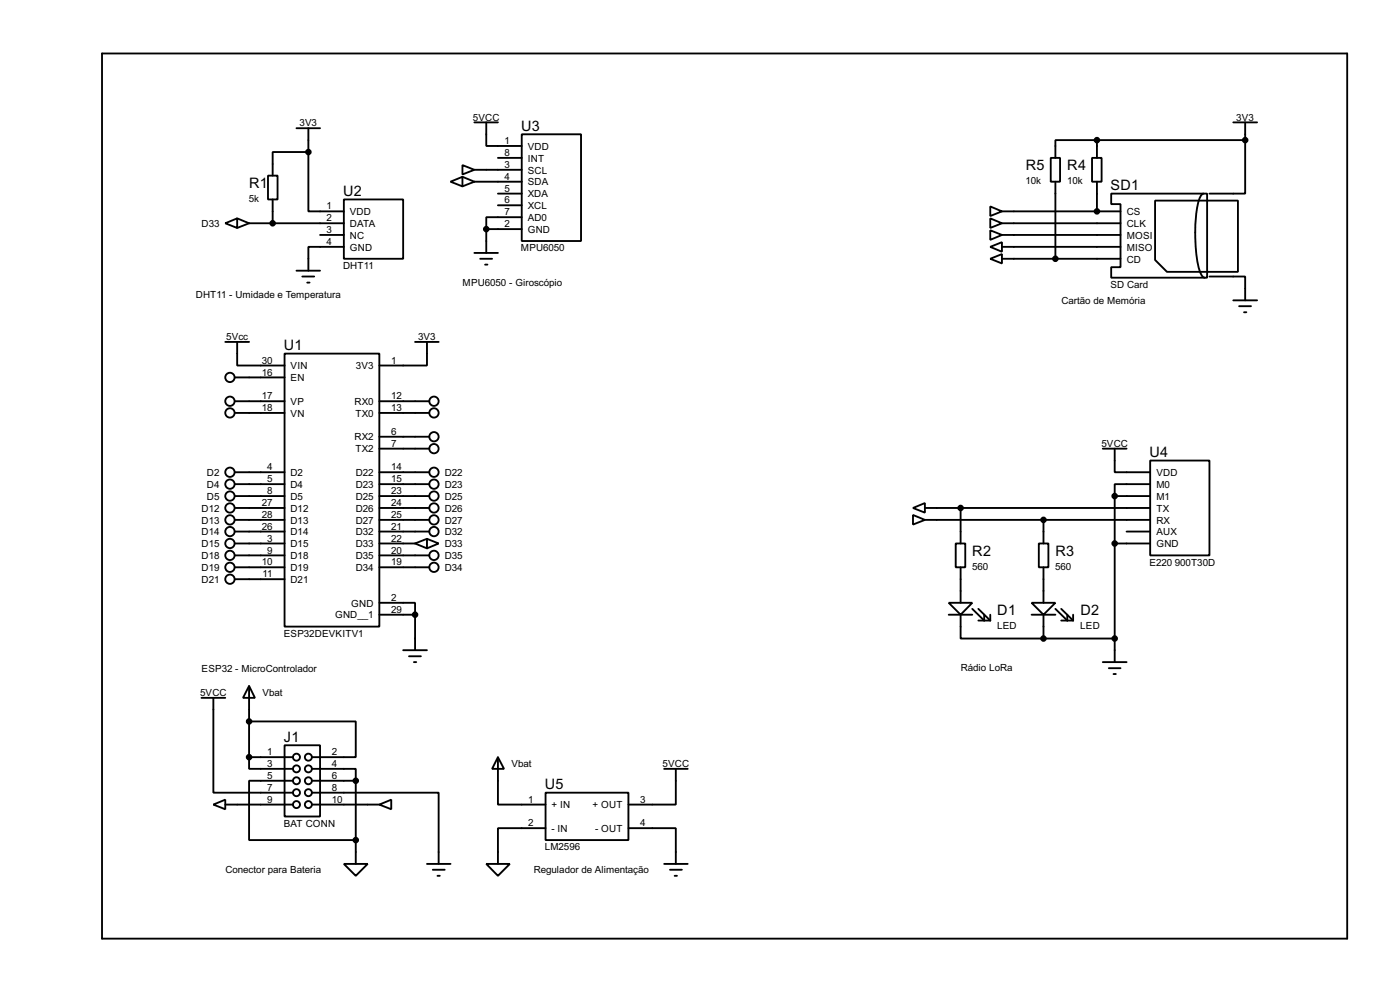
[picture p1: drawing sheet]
<svg xmlns="http://www.w3.org/2000/svg" width="300mm" height="212mm" viewBox="0 0 300 212" stroke-linecap="round" stroke-linejoin="round" font-family="sans-serif">
<g fill="none" stroke="#000" stroke-width=".4">
<path d="M21.9 11.5h266.7v189.5h-266.7zM57.4 37.6h2.1v5.1h-2.1zM63.5 27.5h5.1M66.1 32.6v12.7h7.6M66.1 32.6h-7.7v5M66.1 27.5v5.1M96.5 38.9l2.6-1v2zM99.1 35.4l2.5 1-2.5 1zM99.1 37.9l2.5 1M101.6 36.4h10.2M101.6 38.9h10.2M101.6 26.2h5.1"/>
<path d="M101.6 38.9l-2.5 1M104.2 26.2v5.1h7.6M106.7 33.8h5.1M111.8 28.8h12.7v22.8h-12.7zM225.1 33.8h2v5.1h-2zM226.1 38.9v16.5M233.9 33.8h2.1v5.1h-2.1zM235 30h-8.9v3.8M235 30v3.8M235 38.9v6.4M235 30h31.7M264.2 26.2h5.1"/>
<path d="M266.7 30v11.5h-7.6M266.7 26.2v3.8M48.3 47.8l2.5-1v2zM50.8 46.8l2.6 1M53.4 47.8h20.3M53.4 47.8l-2.6 1M58.4 42.7v5.1M63.5 58h5.1M64.8 59.2h2.5M68.6 50.3h5.1M73.7 42.7h12.7v12.7h-12.7zM73.7 52.9h-7.6v5.1"/>
<path d="M101.6 54.2h5.1M102.9 55.4h2.5M103.9 56.7h.5M104.2 49.1h7.6M104.2 49.1v5.1M106.7 41.5h5.1M106.7 44h5.1M111.8 46.5h-7.6v2.6M212.1 44.2l2.5 1.1-2.5 1zM212.1 46.8l2.5 1-2.5 1zM212.1 49.3l2.5 1-2.5 1.1zM212.1 52.9l2.5-1v2z"/>
<path d="M212.1 55.4l2.5-1v2zM214.6 47.8h25.4M214.6 50.3h25.4M214.6 52.9h25.4M214.6 45.3h25.4M214.6 55.4h25.4M238 41.5h20.6v18h-20.6v-2.3h2v-13.5h-2zM247.4 43h17.8v15.2h-15.2l-2.6-2.5zM257.8 41.5a1.86 1.86 0 0 0-1.1 1.5 32.9 32.9 0 0 0 .4 15.4l.6 .9 .4 .2M259.1 59.2h7.6v5.1M48.3 73.2h5.1M50.8 73.2v5.1h10.2"/>
<path d="M61 75.7h20.3v58.5h-20.3zM65.8 60.5h.5M88.9 73.2h5.1M91.5 73.2v5.1h-10.2M264.2 64.3h5.1M265.4 65.6h2.6M266.5 66.9h.5M50.3 80.8h10.7M50.3 88.4h10.7M50.3 85.9h10.7M81.3 88.4h10.7M81.3 85.9h10.7"/>
<path d="M81.3 93.5h10.7M81.3 96.1h10.7M236.2 96.1h5.1M238.8 96.1v5h7.6M246.4 98.6h12.7v20.3h-12.7zM50.3 101.1h10.7M50.3 103.7h10.7M50.3 106.2h10.7M50.3 108.8h10.7M50.3 111.3h10.7M50.3 113.8h10.7M50.3 116.4h10.7"/>
<path d="M50.3 118.9h10.7M81.3 101.1h10.7M81.3 103.7h10.7M81.3 106.2h10.7M81.3 108.8h10.7M81.3 111.3h10.7M81.3 113.8h10.7M81.3 116.4h7.6M81.3 118.9h10.7M88.9 116.4l2.6 1M91.5 115.4l2.5 1-2.5 1zM91.5 115.4l-2.6 1"/>
<path d="M195.6 110.3l2.5 1-2.5 1zM195.6 108.8l2.5-1.1v2.1zM198.1 108.8h48.3M198.1 111.3h48.3M204.7 116.4h2.1v5.1h-2.1zM205.8 108.8v7.6M222.5 116.4h2.1v5.1h-2.1zM223.5 111.3v5.1M238.8 106.2h7.6M238.8 116.4h7.6M238.8 106.2v35.6M241.3 113.8h5.1"/>
<path d="M246.4 103.7h-7.6v2.5M50.3 121.5h10.7M50.3 124h10.7M81.3 129.1h7.6v2.5M81.3 131.6h7.6M81.3 121.5h10.7M86.4 139.2h5.1M88.9 131.6v7.6M203.2 129.1h5.1l-2.5 2.5zM203.2 131.6h5.1M205.8 131.6v5.1h17.7M205.8 121.5v7.6"/>
<path d="M208.3 130.4l2.5 2.5v-1.3M209.6 130.4l2.5 2.5M209.6 132.9h2.5M212.1 131.6v1.3M221 129.1h5.1l-2.6 2.5zM221 131.6h5.1M223.5 121.5v7.6M223.5 131.6v5.1M223.5 136.7h15.3M226.1 130.4l2.5 2.5v-1.3M227.3 132.9h2.6M227.3 130.4l2.6 2.5"/>
<path d="M229.9 131.6v1.3M43.2 149.4h5.1M45.7 149.4v20.3h17.1M53.4 146.9l1.2 2.5h-2.5zM53.4 154.5h22.8v7.6h-9.4M53.4 146.9v15.2M61 159.6h7.6v15.2h-7.6zM87.6 140.5h2.6M88.7 141.8h.5M236.2 141.8h5.1M237.5 143.1h2.5M238.5 144.3h.5"/>
<path d="M45.7 172.3l2.6-1.1v2.1zM48.3 172.3h14.5M53.4 162.1v2.5h9.4M53.4 162.1h9.4M62.8 167.2h-9.4v12.7h22.8M66.8 164.6h9.4v2.6M66.8 169.7h27.2v15.3M66.8 167.2h9.4M66.8 172.3h14.5M76.2 167.2v17.8M81.3 172.3l2.5-1.1v2.1zM106.7 162.1l1.3 2.5h-2.6z"/>
<path d="M106.7 162.1v10.2h10.2M116.9 169.7h17.7v10.2h-17.7zM116.9 177.3h-10.2v7.7M134.6 177.3h10.2v7.7M142.3 164.6h5M144.8 164.6v7.7h-10.2M73.7 185h5.1l-2.6 2.5zM91.5 185h5M92.7 186.2h2.6M93.7 187.5h.5M104.2 185h5l-2.5 2.5zM142.3 185h5"/>
<path d="M143.5 186.2h2.6M144.5 187.5h.5"/>
<circle cx="49.2" cy="80.8" r="1"/>
<circle cx="49.2" cy="85.9" r="1"/>
<circle cx="49.2" cy="88.4" r="1"/>
<circle cx="92.9" cy="93.5" r="1"/>
<circle cx="92.9" cy="96.1" r="1"/>
<circle cx="92.9" cy="88.4" r="1"/>
<circle cx="92.9" cy="85.9" r="1"/>
<circle cx="49.2" cy="106.2" r="1"/>
<circle cx="49.2" cy="111.3" r="1"/>
<circle cx="49.2" cy="101.1" r="1"/>
<circle cx="49.2" cy="113.8" r="1"/>
<circle cx="49.2" cy="103.7" r="1"/>
<circle cx="49.2" cy="116.4" r="1"/>
<circle cx="49.2" cy="108.8" r="1"/>
<circle cx="49.2" cy="118.9" r="1"/>
<circle cx="92.9" cy="113.8" r="1"/>
<circle cx="92.9" cy="103.7" r="1"/>
<circle cx="92.9" cy="111.3" r="1"/>
<circle cx="92.9" cy="101.1" r="1"/>
<circle cx="92.9" cy="106.2" r="1"/>
<circle cx="92.9" cy="118.9" r="1"/>
<circle cx="92.9" cy="108.8" r="1"/>
<circle cx="49.2" cy="124" r="1"/>
<circle cx="49.2" cy="121.5" r="1"/>
<circle cx="92.9" cy="121.5" r="1"/>
<circle cx="63.5" cy="172.3" r=".75"/>
<circle cx="63.5" cy="162.1" r=".75"/>
<circle cx="63.5" cy="164.6" r=".75"/>
<circle cx="63.5" cy="169.7" r=".75"/>
<circle cx="63.5" cy="167.2" r=".75"/>
<circle cx="66" cy="172.3" r=".75"/>
<circle cx="66" cy="162.1" r=".75"/>
<circle cx="66" cy="167.2" r=".75"/>
<circle cx="66" cy="164.6" r=".75"/>
<circle cx="66" cy="169.7" r=".75"/>
</g>
<circle cx="235" cy="45.3" r=".2" fill="#000"/>
<g fill="#000" stroke="#000" stroke-width=".4">
<circle cx="66" cy="32.6" r=".5"/>
<circle cx="234.9" cy="30" r=".5"/>
<circle cx="266.7" cy="30" r=".5"/>
<circle cx="58.4" cy="47.8" r=".5"/>
<circle cx="104.1" cy="49.1" r=".5"/>
<circle cx="226" cy="55.4" r=".5"/>
<circle cx="234.9" cy="45.3" r=".5"/>
<circle cx="205.7" cy="108.8" r=".5"/>
<circle cx="223.5" cy="111.3" r=".5"/>
<circle cx="238.7" cy="106.2" r=".5"/>
<circle cx="238.7" cy="116.4" r=".5"/>
<circle cx="88.9" cy="131.6" r=".5"/>
<circle cx="223.5" cy="136.7" r=".5"/>
<circle cx="238.7" cy="136.7" r=".5"/>
<circle cx="53.3" cy="154.5" r=".5"/>
<circle cx="53.3" cy="162.1" r=".5"/>
<circle cx="76.2" cy="179.9" r=".5"/>
<circle cx="76.2" cy="167.2" r=".5"/>
</g>
<g font-size="3.5">
<text x="111.6" y="27.9">U3</text>
<text x="53.4" y="40.3">R1</text>
<text x="73.5" y="41.9">U2</text>
<text x="219.7" y="36.5">R5</text>
<text x="228.6" y="36.5">R4</text>
<text x="237.9" y="40.7">SD1</text>
<text x="60.8" y="74.9">U1</text>
<text x="246.2" y="97.8">U4</text>
<text x="208.3" y="119.1">R2</text>
<text x="226.1" y="119.1">R3</text>
<text x="213.6" y="131.8">D1</text>
<text x="231.4" y="131.8">D2</text>
<text x="60.8" y="158.8">J1</text>
<text x="116.7" y="168.9">U5</text>
</g>
<g font-size="2.4">
<text x="64.2" y="27.1">3V3</text>
<text x="101.3" y="25.8">5VCC</text>
<text x="264.8" y="25.8">3V3</text>
<text x="108.1" y="30.9">1</text>
<text x="108.1" y="33.4">8</text>
<text x="108.1" y="36">3</text>
<text x="113" y="32.1">VDD</text>
<text x="113" y="34.6">INT</text>
<text x="108.1" y="38.5">4</text>
<text x="108.1" y="41.1">5</text>
<text x="113" y="37.2">SCL</text>
<text x="113" y="39.7">SDA</text>
<text x="219.7" y="39.4">10k</text>
<text x="228.6" y="39.4">10k</text>
<text x="53.3" y="43.3">5k</text>
<text x="70" y="44.8">1</text>
<text x="70" y="47.4">2</text>
<text x="74.9" y="46.1">VDD</text>
<text x="108.1" y="43.6">6</text>
<text x="108.1" y="46.1">7</text>
<text x="113" y="42.3">XDA</text>
<text x="113" y="44.8">XCL</text>
<text x="113" y="47.3">AD0</text>
<text x="241.3" y="46.1">CS</text>
<text x="43.2" y="48.6">D33</text>
<text x="70" y="49.9">3</text>
<text x="70" y="52.5">4</text>
<text x="74.9" y="48.6">DATA</text>
<text x="74.9" y="51.1">NC</text>
<text x="74.9" y="53.6">GND</text>
<text x="108.1" y="48.7">2</text>
<text x="111.6" y="53.8">MPU6050</text>
<text x="113" y="49.9">GND</text>
<text x="241.3" y="51.1">MOSI</text>
<text x="241.3" y="53.6">MISO</text>
<text x="241.3" y="48.6">CLK</text>
<text x="73.5" y="57.6">DHT11</text>
<text x="241.3" y="56.2">CD</text>
<text x="41.9" y="63.9">DHT11 - Umidade e Temperatura</text>
<text x="99.1" y="61.2">MPU6050 - Giroscópio</text>
<text x="227.3" y="65">Cartão de Memória</text>
<text x="237.8" y="61.7">SD Card</text>
<text x="48.5" y="72.8">5Vcc</text>
<text x="56.1" y="77.9">30</text>
<text x="83.8" y="77.9">1</text>
<text x="89.6" y="72.8">3V3</text>
<text x="56.1" y="80.4">16</text>
<text x="62.2" y="81.6">EN</text>
<text x="62.2" y="79">VIN</text>
<text x="76.3" y="79">3V3</text>
<text x="56.1" y="88">18</text>
<text x="56.1" y="85.5">17</text>
<text x="62.2" y="89.2">VN</text>
<text x="62.2" y="86.7">VP</text>
<text x="75.9" y="86.7">RX0</text>
<text x="76.1" y="89.2">TX0</text>
<text x="83.8" y="85.5">12</text>
<text x="83.8" y="88">13</text>
<text x="75.9" y="94.3">RX2</text>
<text x="83.8" y="93.1">6</text>
<text x="83.8" y="95.7">7</text>
<text x="235.9" y="95.7">5VCC</text>
<text x="44.3" y="101.9">D2</text>
<text x="57.3" y="100.7">4</text>
<text x="62.2" y="101.9">D2</text>
<text x="76.1" y="96.9">TX2</text>
<text x="76.2" y="101.9">D22</text>
<text x="83.8" y="100.7">14</text>
<text x="95.3" y="101.9">D22</text>
<text x="247.7" y="101.9">VDD</text>
<text x="44.3" y="104.5">D4</text>
<text x="44.3" y="107">D5</text>
<text x="57.3" y="103.3">5</text>
<text x="57.3" y="105.8">8</text>
<text x="62.2" y="104.5">D4</text>
<text x="62.2" y="107">D5</text>
<text x="76.2" y="104.5">D23</text>
<text x="76.2" y="107">D25</text>
<text x="83.8" y="103.3">15</text>
<text x="83.8" y="105.8">23</text>
<text x="95.3" y="104.5">D23</text>
<text x="95.3" y="107">D25</text>
<text x="247.7" y="104.5">M0</text>
<text x="247.7" y="107">M1</text>
<text x="43.2" y="109.6">D12</text>
<text x="43.2" y="112.1">D13</text>
<text x="56.1" y="108.4">27</text>
<text x="56.1" y="110.9">28</text>
<text x="56.1" y="113.4">26</text>
<text x="62.2" y="109.6">D12</text>
<text x="62.2" y="112.1">D13</text>
<text x="76.2" y="109.6">D26</text>
<text x="76.2" y="112.1">D27</text>
<text x="83.8" y="108.4">24</text>
<text x="83.8" y="110.9">25</text>
<text x="83.8" y="113.4">21</text>
<text x="95.3" y="109.6">D26</text>
<text x="95.3" y="112.1">D27</text>
<text x="247.7" y="109.6">TX</text>
<text x="247.7" y="112.1">RX</text>
<text x="43.2" y="114.6">D14</text>
<text x="43.2" y="117.2">D15</text>
<text x="43.2" y="119.7">D18</text>
<text x="57.3" y="116">3</text>
<text x="57.3" y="118.5">9</text>
<text x="62.2" y="114.6">D14</text>
<text x="62.2" y="117.2">D15</text>
<text x="62.2" y="119.7">D18</text>
<text x="76.2" y="114.6">D32</text>
<text x="76.2" y="117.2">D33</text>
<text x="76.2" y="119.7">D35</text>
<text x="83.8" y="116">22</text>
<text x="83.8" y="118.5">20</text>
<text x="95.3" y="114.6">D32</text>
<text x="95.3" y="119.7">D35</text>
<text x="95.3" y="117.2">D33</text>
<text x="247.7" y="114.6">AUX</text>
<text x="247.7" y="117.2">GND</text>
<text x="43.2" y="122.3">D19</text>
<text x="43.2" y="124.8">D21</text>
<text x="56.1" y="121.1">10</text>
<text x="56.3" y="123.6">11</text>
<text x="62.2" y="122.3">D19</text>
<text x="62.2" y="124.8">D21</text>
<text x="76.2" y="122.3">D34</text>
<text x="83.8" y="121.1">19</text>
<text x="95.3" y="122.3">D34</text>
<text x="208.2" y="122">560</text>
<text x="226" y="122">560</text>
<text x="246.2" y="121.1">E220</text>
<text x="251.7" y="121.1">900T30D</text>
<text x="75.2" y="129.9">GND</text>
<text x="83.8" y="128.7">2</text>
<text x="83.8" y="131.2">29</text>
<text x="60.8" y="136.4">ESP32DEVKITV1</text>
<text x="71.8" y="132.4">GND__1</text>
<text x="213.6" y="134.7">LED</text>
<text x="231.4" y="134.7">LED</text>
<text x="43.2" y="143.9">ESP32 - MicroControlador</text>
<text x="205.8" y="143.8">Rádio LoRa</text>
<text x="42.9" y="149">5VCC</text>
<text x="56.2" y="149">Vbat</text>
<text x="57.3" y="161.7">1</text>
<text x="71.1" y="161.7">2</text>
<text x="57.3" y="164.2">3</text>
<text x="57.3" y="166.8">5</text>
<text x="71.1" y="164.2">4</text>
<text x="71.1" y="166.8">6</text>
<text x="109.6" y="164.2">Vbat</text>
<text x="141.9" y="164.2">5VCC</text>
<text x="57.3" y="169.3">7</text>
<text x="57.3" y="171.9">9</text>
<text x="71.1" y="169.3">8</text>
<text x="71.1" y="171.9">10</text>
<text x="113.2" y="171.9">1</text>
<text x="118.1" y="173.1">+ IN</text>
<text x="126.9" y="173.1">+ OUT</text>
<text x="137.2" y="171.9">3</text>
<text x="60.8" y="177">BAT CONN</text>
<text x="113.2" y="176.9">2</text>
<text x="118.1" y="178.1">- IN</text>
<text x="127.5" y="178.1">- OUT</text>
<text x="137.2" y="176.9">4</text>
<text x="116.7" y="182">LM2596</text>
<text x="48.3" y="187">Conector para Bateria</text>
<text x="114.3" y="187">Regulador de Alimentação</text>
</g>
</svg>
